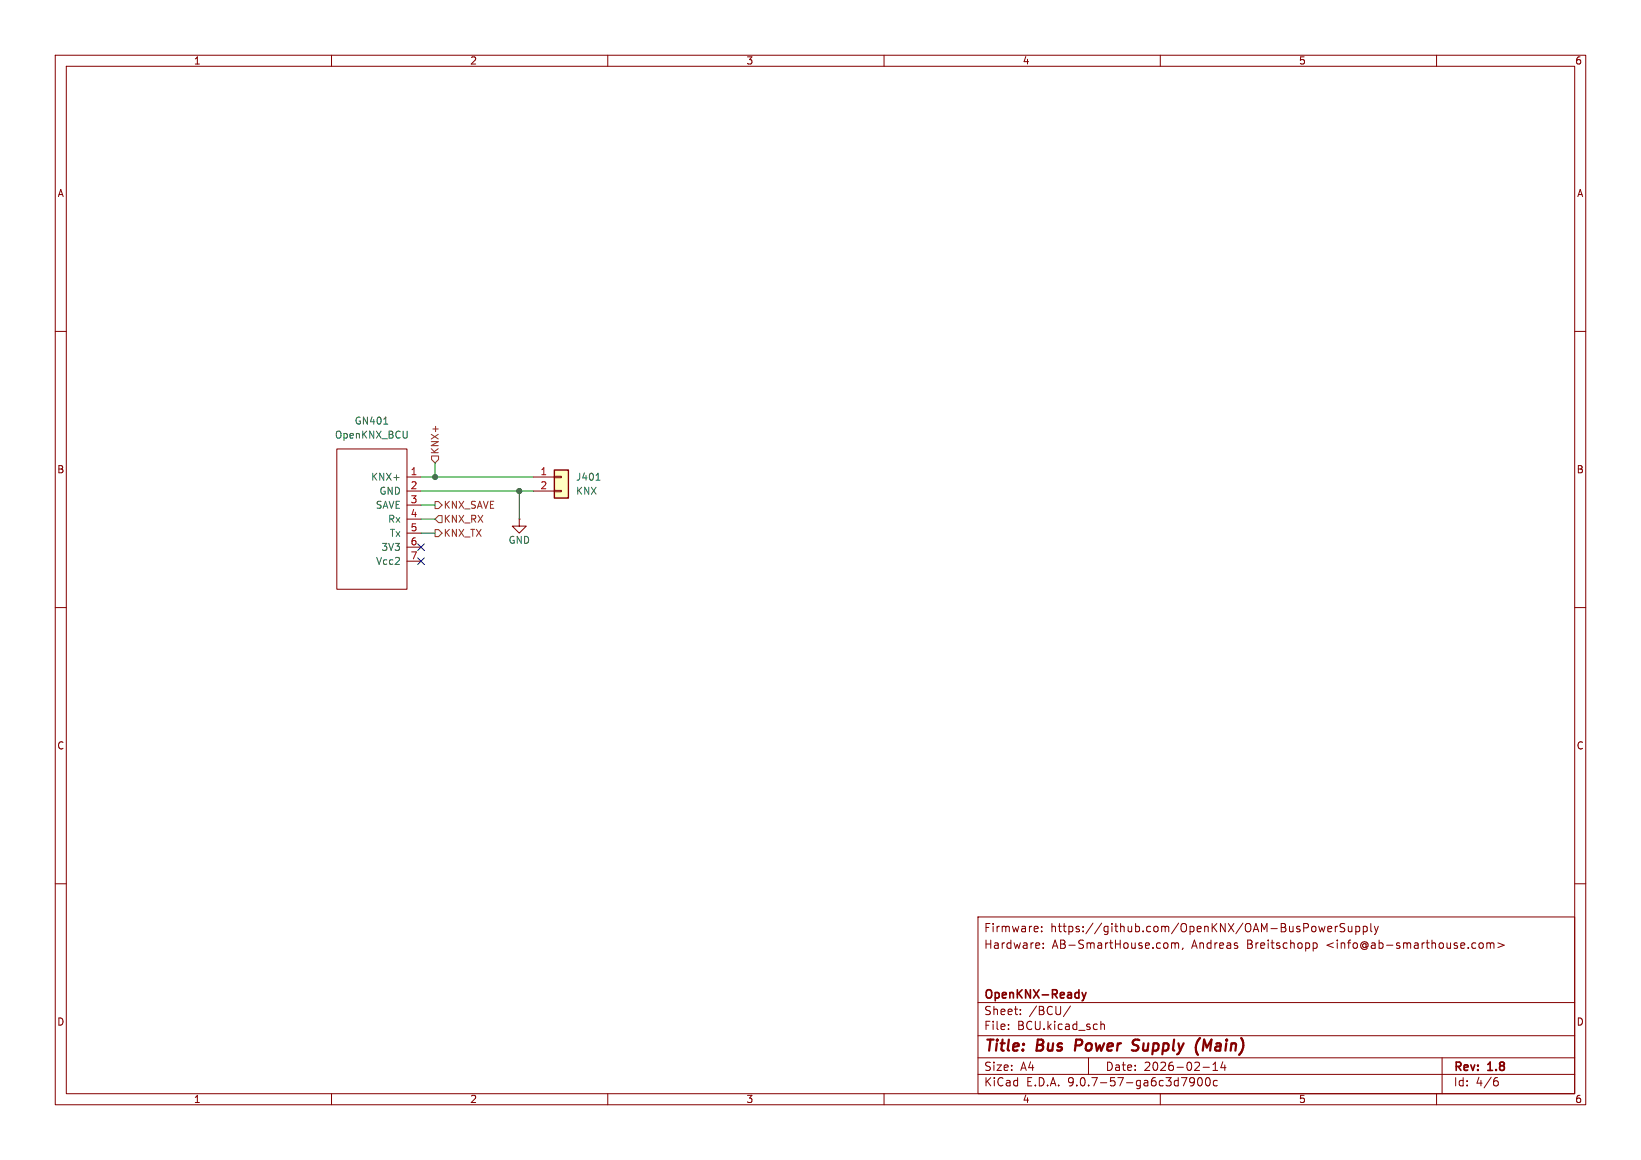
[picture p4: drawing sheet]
<svg xmlns="http://www.w3.org/2000/svg" width="297mm" height="210mm" viewBox="0 0 297 210" stroke-linecap="round" stroke-linejoin="round" font-family="sans-serif">
<g fill="none" stroke="#840000" stroke-width=".18">
<path d="M10 10h277v190h-277zM12 12h273v186h-273zM60 10v2M110 10v2M160 10v2M210 10v2M260 10v2M10 60h2M285 60h2M61 81.3h12.7v25.4h-12.7zM73.7 86.4h2.5M73.7 88.9h2.5"/>
<path d="M73.7 91.4h2.5M73.7 94h2.5M73.7 96.5h2.5M73.7 99.1h2.5M10 110h2M73.7 101.6h2.5M285 110h2M10 160h2M177 166h108v32h-108zM187.8 167.8l.1 .3-.7 .1M188.5 167.8v.1M188.5 168.6v.1"/>
<path d="M188.8 171.6v.1M188.8 170.8v.1M211.1 170.7l.3 .3v.4l-.3 .3M212 170.8l.5-.1 .2 .2M212 170.7v1M212.7 170.9l.2-.2 .3 .1 .1 .9M212.7 170.9v.8M214.1 171.6l-.1 .3M237.7 170.8l.4-.1 .3 .3v.4l-.2 .2h-.5M237.7 170.7v1.5M239.8 167.7l-.3 1-.3-.7-.2 .7M240.3 168.2l.7-.1v-.3l-.5-.1-.2 .2 .1 .7h.6"/>
<path d="M241.7 167.7v1M242.1 167.7l-.3 .1-.1 .2M243.4 167.3l-.6-.1-.2 .1v.5l.6 .3 .2 .3-.3 .3-.6-.1M244 167.7l.1 .9 .4 .1 .2-.1M244.7 167.7v1M245.4 167.8l.4-.1 .3 .3v.4l-.1 .2h-.6M245.4 167.7v1.5M246.7 167.8l.5-.1 .3 .3v.4l-.2 .2h-.6M246.7 167.7v1.5M248.1 167.2v1.3l.2 .2M248.7 167.7l.4 1M249.1 168.7l-.1 .4-.3 .1"/>
<path d="M249.5 167.7l-.4 1M267.8 170.8l.4-.1 .3 .3v.4l-.3 .3-.4-.1-.1-.2v-.4zM269.1 170.8l.4-.1 .2 .2M269.1 170.7v1M269.7 170.9l.3-.2 .3 .1 .1 .9M269.7 170.9v.8M271.1 170.7l1.1 .4-1.1 .5M285 160h2M60 198v2M110 198v2M160 198v2M177 194.5h108"/>
<path d="M177 191.5h108M177 187.5h108M177 181.5h108M182.5 186.3v.1M182.5 185.5v.1M184.7 183.6v.1M184.7 182.8v.1M193.7 182.1l-1.2 2M197 191.5v3M199.2 184.9v1.5M199.2 185.5l.3-.1 .3 .1 .1 .9M210 198v2"/>
<path d="M216.2 195.7l-.3 .3h-.3l-.3-.3 .2-.5 .4-.1 .2 .1a.99 .99 0 0 1-.4 1.4h-.2M216.9 195.2l.2-.1a.8 .8 0 0 1 .5 .7 .8 .8 0 0 1-.5 .8l-.2-.1-.2-.5zM217.7 193.2h1.2M218.3 195.2l.2-.1a.8 .8 0 0 1 .6 .7 .8 .8 0 0 1-.6 .8l-.2-.1-.1-.5zM219.5 193.8h.9M219.5 192.7l.5-.4v1.5M220.3 195.7l-.4-.1-.3 .3v.4l.1 .2h.6M221.3 192.2l-.3 1.1h.9M221.7 192.8v1M260 198v2M261 191.5v6.5M270.6 195.7h.4l.2 .3-.1 .5-.5 .1"/>
<path d="M271 195.1l-.4 .1"/>
</g>
<path d="M194.8 188.2l-.3 2M205.9 190a.85 .85 0 0 1-1.1 .1M205.9 188.2l-.6 .1a.46 .46 0 0 0-.3 .5 .46 .46 0 0 0 .3 .4l.6 .2M217.2 187.9l-.1 .1M218.4 189.6l-.5-1.4-.2 2" fill="none" stroke="#840000" stroke-width=".4"/>
<path d="M195.8 179.7l.4 1M196.6 179.7l-.4 1M196.2 180.7l-.1 .3-.3 .2" fill="none" stroke="#840000" stroke-width=".3"/>
<path d="M69.5 76.8h.7M73.7 78l-.1 1.2" fill="none" stroke="#006464" stroke-width=".18"/>
<path d="M100.3 85.1h2.6v5.1h-2.6z" fill="#ffffc2"/>
<path d="M100.3 85.1h2.6v5.1h-2.6z" fill="none" stroke="#840000" stroke-width=".25"/>
<path d="M94 94v1.3h1.2l-1.2 1.2-1.3-1.2h1.3M94 94h.1M96.5 86.4h3.8M96.5 88.9h3.8M100.3 86.2h1.3v.3h-1.3zM100.3 88.8h1.3v.2h-1.3z" fill="none" stroke="#840000" stroke-width=".18"/>
<path d="M107.9 86.9h.7" fill="none" stroke="#006464" stroke-width=".18"/>
<path d="M78.1 82.6h1.3v.6l-.7 .6-.6-.6zM78.7 95.9h.7l.6 .6-.6 .7h-.7zM78.7 94l.7-.7h.6v1.3h-.6zM78.7 90.8h.7l.6 .6-.6 .7h-.7z" fill="none" stroke="#725600" stroke-width=".18"/>
<path d="M76.2 96.5h2.5M76.2 94h2.5M76.2 91.4h2.5M76.2 88.9h20.3M76.2 86.4h20.3M78.7 83.8v2.6M94 88.9v5.1" fill="none" stroke="#009600" stroke-width=".18"/>
<path d="M75.6 98.5l1.2 1.2M76.8 98.5l-1.2 1.2M75.6 101l1.2 1.2M76.8 101l-1.2 1.2" fill="none" stroke="#000084" stroke-width=".18"/>
<g fill="#009600" stroke="#009600" stroke-width=".18">
<circle cx="94" cy="88.9" r=".46"/>
<circle cx="78.7" cy="86.4" r=".46"/>
</g>
<g font-size="2.8" fill="#840000">
<text x="178" y="190.9">Title:</text>
<text x="187.7" y="190.9">Bus</text>
<text x="195.4" y="190.9">Power</text>
<text x="206.6" y="190.9">Supply</text>
<text x="218.8" y="190.9">(Main)</text>
</g>
<g font-size="2.1" fill="#840000">
<text x="178" y="172">Hardware:</text>
<text x="178" y="169">Firmware:</text>
<text x="190.1" y="169">https://github.com/OpenKNX/OAM-BusPowerSupply</text>
<text x="190.4" y="172">AB-SmartHouse.com,</text>
<text x="215.7" y="172">Andreas</text>
<text x="225.8" y="172">Breitschopp</text>
<text x="240.3" y="172">&lt;info@ab-smarthouse.com&gt;</text>
<text x="178" y="184">Sheet:</text>
<text x="178" y="181.2">OpenKNX-Ready</text>
<text x="186.2" y="184">/BCU/</text>
<text x="178" y="186.7">File:</text>
<text x="184.1" y="186.7">BCU.kicad_sch</text>
<text x="178" y="196.9">KiCad</text>
<text x="178" y="194.1">Size:</text>
<text x="184.7" y="194.1">A4</text>
<text x="185.7" y="196.9">E.D.A.</text>
<text x="193.3" y="196.9">9.0.7-57-ga6c3d7900c</text>
<text x="200" y="194.1">Date:</text>
<text x="207" y="194.1">2026-02-14</text>
<text x="263" y="194.3">Rev:</text>
<text x="263" y="196.9">Id:</text>
<text x="267.1" y="196.9">4/6</text>
<text x="269.4" y="194.3">1.8</text>
</g>
<g font-size="1.8" fill="#840000">
<text x="35" y="11.9">1</text>
<text x="85" y="11.9">2</text>
<text x="135" y="11.9">3</text>
<text x="185" y="11.9">4</text>
<text x="235" y="11.9">5</text>
<text x="285" y="11.9">6</text>
<text x="10.3" y="35.9">A</text>
<text x="285.3" y="35.9">A</text>
<text x="10.3" y="85.9">B</text>
<text x="285.3" y="85.9">B</text>
<text x="10.3" y="135.9">C</text>
<text x="285.3" y="135.9">C</text>
<text x="10.3" y="185.9">D</text>
<text x="285.3" y="185.9">D</text>
<text x="35" y="199.9">1</text>
<text x="85" y="199.9">2</text>
<text x="135" y="199.9">3</text>
<text x="185" y="199.9">4</text>
<text x="235" y="199.9">5</text>
<text x="285" y="199.9">6</text>
</g>
<g font-size="1.8" fill="#006464">
<text x="64.1" y="77.1">GN401</text>
<text x="60.5" y="79.6">OpenKNX_BCU</text>
<text x="67.1" y="87.2">KNX+</text>
<text x="68.6" y="89.8">GND</text>
<text x="104.1" y="87.2">J401</text>
<text x="104.1" y="89.8">KNX</text>
<text x="67.9" y="92.3">SAVE</text>
<text x="70.1" y="94.8">Rx</text>
<text x="68.9" y="99.9">3V3</text>
<text x="70.4" y="97.4">Tx</text>
<text x="91.9" y="98.7">GND</text>
<text x="68" y="102.5">Vcc2</text>
</g>
<g font-size="1.8" fill="#725600">
<text x="79.6" y="82.4" transform="rotate(-90 79.6 82.4)">KNX+</text>
<text x="80.2" y="94.8">KNX_RX</text>
<text x="80.2" y="92.3">KNX_SAVE</text>
<text x="80.2" y="97.4">KNX_TX</text>
</g>
<g font-size="1.8" fill="#a90000">
<text x="74.2" y="86.1">1</text>
<text x="74.2" y="88.6">2</text>
<text x="97.7" y="86.1">1</text>
<text x="97.7" y="88.6">2</text>
<text x="74.2" y="91.2">3</text>
<text x="74.2" y="93.7">4</text>
<text x="74.2" y="96.3">5</text>
<text x="74.2" y="98.8">6</text>
<text x="74.2" y="101.3">7</text>
</g>
</svg>
